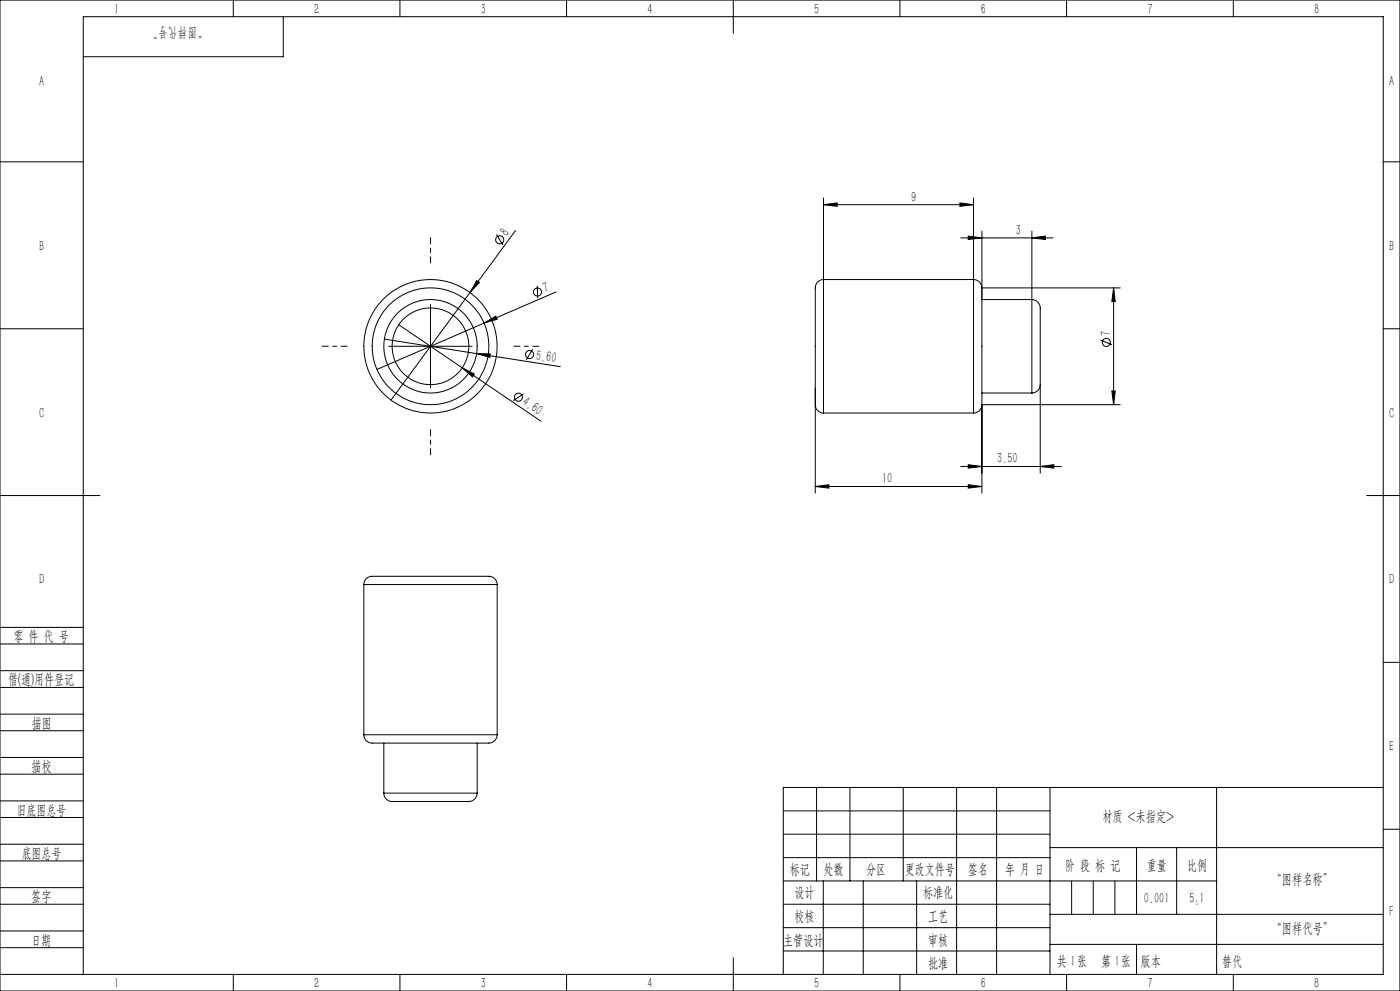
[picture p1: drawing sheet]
<svg xmlns="http://www.w3.org/2000/svg" width="420mm" height="297mm" viewBox="0 0 420 297" stroke-linecap="round" stroke-linejoin="round" font-family="sans-serif">
<g fill="none" stroke="#000" stroke-width=".3">
<path d="M0 0h420v297h-420zM70 0v5M85 5v12h-60M120 0v5M170 0v5M220 0v10M270 0v5M320 0v5M370 0v5M0 48.5h25M247.1 59.3v24.5M292.1 59.3v24.5"/>
<path d="M415 48.5h5M148.9 70.3l2 3.1M154.7 69.1l-37.4 50.8M247.1 61.3l4-.5v1zM247.1 61.3h45M288 60.8l4.1 .5-4.1 .5zM288.2 71.3h27.7M290.5 70.8l4.1 .5-4.1 .5zM294.6 69.3v20.5h15M309.6 71.3l4.1-.5v1zM309.6 69.3v20.5M0 98.5h25"/>
<path d="M119.6 97.3l19.1 12.9M129.2 91.3v25M143 84.1l.8 .6-2.8 3zM145.2 96.8l3.5-2 .5 .9zM145.2 96.8l-32.1 13.9M161.2 85.7l.1 3.7M166.8 87.5l-21.6 9.3M247.1 83.8a2.83 2.83 0 0 0-2.5 3.6v27.7a27.4 27.4 0 0 0 .3 7.5l.9 .8 1.3 .4M247.1 83.8v40M247.1 83.8h45M292.1 83.8a2.51 2.51 0 0 1 2.5 2.5M292.1 83.8v40"/>
<path d="M294.6 86.3v35M294.6 86.3h41.5M309.6 89.8a2.78 2.78 0 0 1 2.5 3.5v22M309.6 89.8v28M334.1 86.3l.5 4.1h-1zM334.1 86.3v35M415 98.5h5M115.3 101.6l27.7 4.4M116.6 103.8h25M138.7 110.2l3.6 1.9-.6 .9zM138.7 110.2l23.6 16.1M143 106l4.1 .1-.2 1z"/>
<path d="M143 106l25.1 3.9M157.1 118l-3.1 2.1M159.8 104.6l-1.9 3.2M244.6 116.3v31.5M294.6 117.8h15M312.1 115.3a2.51 2.51 0 0 1-2.5 2.5M312.1 115.3v26.5M330.2 101.9l3.4 1.4M333.6 117.2h1l-.5 4.1zM247.1 123.8h45M288.2 139.8h30.2M290.5 139.3l4.1 .5-4.1 .5z"/>
<path d="M294.6 121.3a2.51 2.51 0 0 1-2.5 2.5M294.6 121.3h41.5M294.6 121.3v26.5M312.1 139.8l4.1-.5v1zM0 148.5h30M244.6 145.8l4-.5v1zM244.6 145.8h50M290.5 145.3l4.1 .5-4.1 .5zM410 148.5h10M109.1 175.2a2.89 2.89 0 0 1 3.8-2.5h28a23.6 23.6 0 0 1 7 .3l.9 1 .4 1.2M109.1 175.2h40.1M109.1 175.2v45"/>
<path d="M149.2 175.2v45M0 193h25M0 188h25M415 198.5h5M0 206h25M0 201h25M0 219h25M0 214h25M0 232h25M0 227h25M109.1 220.2a2.88 2.88 0 0 0 3.8 2.5h33.4a2.59 2.59 0 0 0 2.9-2.5M109.1 220.2h40.1"/>
<path d="M115.1 237.7a2.81 2.81 0 0 0 3.6 2.5h21.6a2.59 2.59 0 0 0 2.9-2.5M115.1 237.7h28.1M115.1 222.7v15M143.2 222.7v15M245 236v28M255 236v28M271 236v28M287 236v56M299 236v56M315 236v56M365 236v56M415 236h-180v56"/>
<path d="M0 245h25M0 240h25M0 258h25M0 253h25M235 243h80M235 250h80M235 257h80M315 254h100M341 254v20M353 254v20M415 248.5h5M0 271h25"/>
<path d="M0 266h25M0 279h25M235 271h80M235 264h130M235 278h80M247 264v28M259 264v28M275 264v28M315 274h100M0 284h25M0 292h415v-287h-390v287M70 292v5"/>
<path d="M120 292v5M170 292v5M220 287v10M235 285h80M270 292v5M315 283h100M320 292v5M370 292v5"/>
<circle cx="149.9" cy="71.9" r="1.22"/>
<circle cx="161.2" cy="87.5" r="1.21"/>
<circle cx="129.1" cy="103.8" r="20"/>
<circle cx="129.1" cy="103.8" r="17.5"/>
<circle cx="129.2" cy="103.8" r="14"/>
<circle cx="129.2" cy="103.8" r="11.5"/>
<circle cx="155.5" cy="119" r="1.21"/>
<circle cx="158.9" cy="106.3" r="1.21"/>
<circle cx="331.9" cy="102.6" r="1.21"/>
</g>
<path d="M129.2 78.8v-7.5M104.2 103.8h-7.5M154.2 103.8h7.5M129.2 128.8v7.5" fill="none" stroke="#000" stroke-width=".3" stroke-dasharray="30.5 1.3 1.3 1.3" stroke-dashoffset="28.6"/>
<path d="M321.5 264v10M328 264v10M334.5 264v10M341 283v9" fill="none" stroke="#0a0605" stroke-width=".3"/>
<g fill="#000">
<path d="M143 84.1l.8 .6-2.8 3zM145.2 96.8l3.5-2 .5 .9zM138.7 110.2l3.6 1.9-.6 .9zM143 106l4.1 .1-.2 1z"/>
<path d="M288 60.8l4.1 .5-4.1 .5zM247.1 61.3l4-.5v1zM309.6 71.3l4.1-.5v1zM290.5 70.8l4.1 .5-4.1 .5zM290.5 145.3l4.1 .5-4.1 .5zM244.6 145.8l4-.5v1zM312.1 139.8l4.1-.5v1zM290.5 139.3l4.1 .5-4.1 .5z"/>
<path d="M333.6 117.2h1l-.5 4.1zM334.1 86.3l.5 4.1h-1z"/>
</g>
<g font-size="4.4">
<text x="34.2" y="4.1">1</text>
<text x="94.2" y="4.1">2</text>
<text x="144.2" y="4.1">3</text>
<text x="194.2" y="4.1">4</text>
<text x="244.2" y="4.1">5</text>
<text x="294.2" y="4.1">6</text>
<text x="344.2" y="4.1">7</text>
<text x="394.2" y="4.1">8</text>
<text x="11.7" y="25.9">A</text>
<text x="416.7" y="25.9">A</text>
<text x="273.4" y="60.4">9</text>
<text x="152.2" y="71" transform="rotate(-54 152.2 71)">8</text>
<text x="304.7" y="70.4">3</text>
<text x="11.7" y="75.1">B</text>
<text x="416.7" y="75.1">B</text>
<text x="163.6" y="87.9" transform="rotate(-23 163.6 87.9)">7</text>
<text x="333.2" y="100.6" transform="rotate(-90 333.2 100.6)">7</text>
<text x="160.7" y="107.8" transform="rotate(9 160.7 107.8)">5.60</text>
<text x="11.7" y="125.1">C</text>
<text x="156.5" y="121.2" transform="rotate(34 156.5 121.2)">4.60</text>
<text x="416.7" y="125.1">C</text>
<text x="299.2" y="138.9">3.50</text>
<text x="264.6" y="144.9">10</text>
<text x="11.7" y="175.1">D</text>
<text x="416.7" y="175.1">D</text>
<text x="4" y="192">零 件 代 号</text>
<text x="2.5" y="205.1">借(通)用件登记</text>
<text x="9.5" y="218.1">描图</text>
<text x="416.7" y="225.1">E</text>
<text x="9.5" y="231.1">描校</text>
<text x="5" y="244.2">旧底图总号</text>
<text x="330.7" y="246.2">材质 &lt;未指定&gt;</text>
<text x="6.5" y="257.2">底图总号</text>
<text x="236.9" y="261.9">标记</text>
<text x="247.1" y="261.9">处数</text>
<text x="259.9" y="261.9">分区</text>
<text x="271.5" y="261.9">更改文件号</text>
<text x="290.4" y="261.9">签名</text>
<text x="301.5" y="261.9">年 月 日</text>
<text x="319.5" y="260.6">阶 段 标 记</text>
<text x="344" y="260.6">重量</text>
<text x="356.1" y="260.6">比例</text>
<text x="238.3" y="268.9">设计</text>
<text x="276.9" y="268.9">标准化</text>
<text x="381.5" y="264.8">“图样名称”</text>
<text x="9.4" y="270.1">签字</text>
<text x="343.2" y="270.7">0.001</text>
<text x="356.8" y="270.7">5:1</text>
<text x="416.8" y="274.4">F</text>
<text x="238.3" y="276.1">校核</text>
<text x="278.4" y="276">工艺</text>
<text x="381.5" y="279.6">“图样代号”</text>
<text x="9.4" y="283.2">日期</text>
<text x="234.9" y="283.3">主管设计</text>
<text x="278.4" y="283.3">审核</text>
<text x="278.4" y="290.2">批准</text>
<text x="317.1" y="289.4">共 张</text>
<text x="321.1" y="289.4">1</text>
<text x="330.3" y="289.4">第 张</text>
<text x="334.5" y="289.4">1</text>
<text x="342.1" y="289.4">版本</text>
<text x="34.2" y="296.1">1</text>
<text x="94.2" y="296.1">2</text>
<text x="144.2" y="296.1">3</text>
<text x="194.2" y="296.1">4</text>
<text x="244.2" y="296.1">5</text>
<text x="294.2" y="296.1">6</text>
<text x="344.2" y="296.1">7</text>
<text x="394.2" y="296.1">8</text>
</g>
<text font-size="4.4" fill="#0a0605" x="366.6" y="289.4">替代</text>
<text font-size="4.3" fill="#0a0605" x="62.9" y="7.8" transform="rotate(-180 62.9 7.8)">“图样代号”</text>
</svg>
